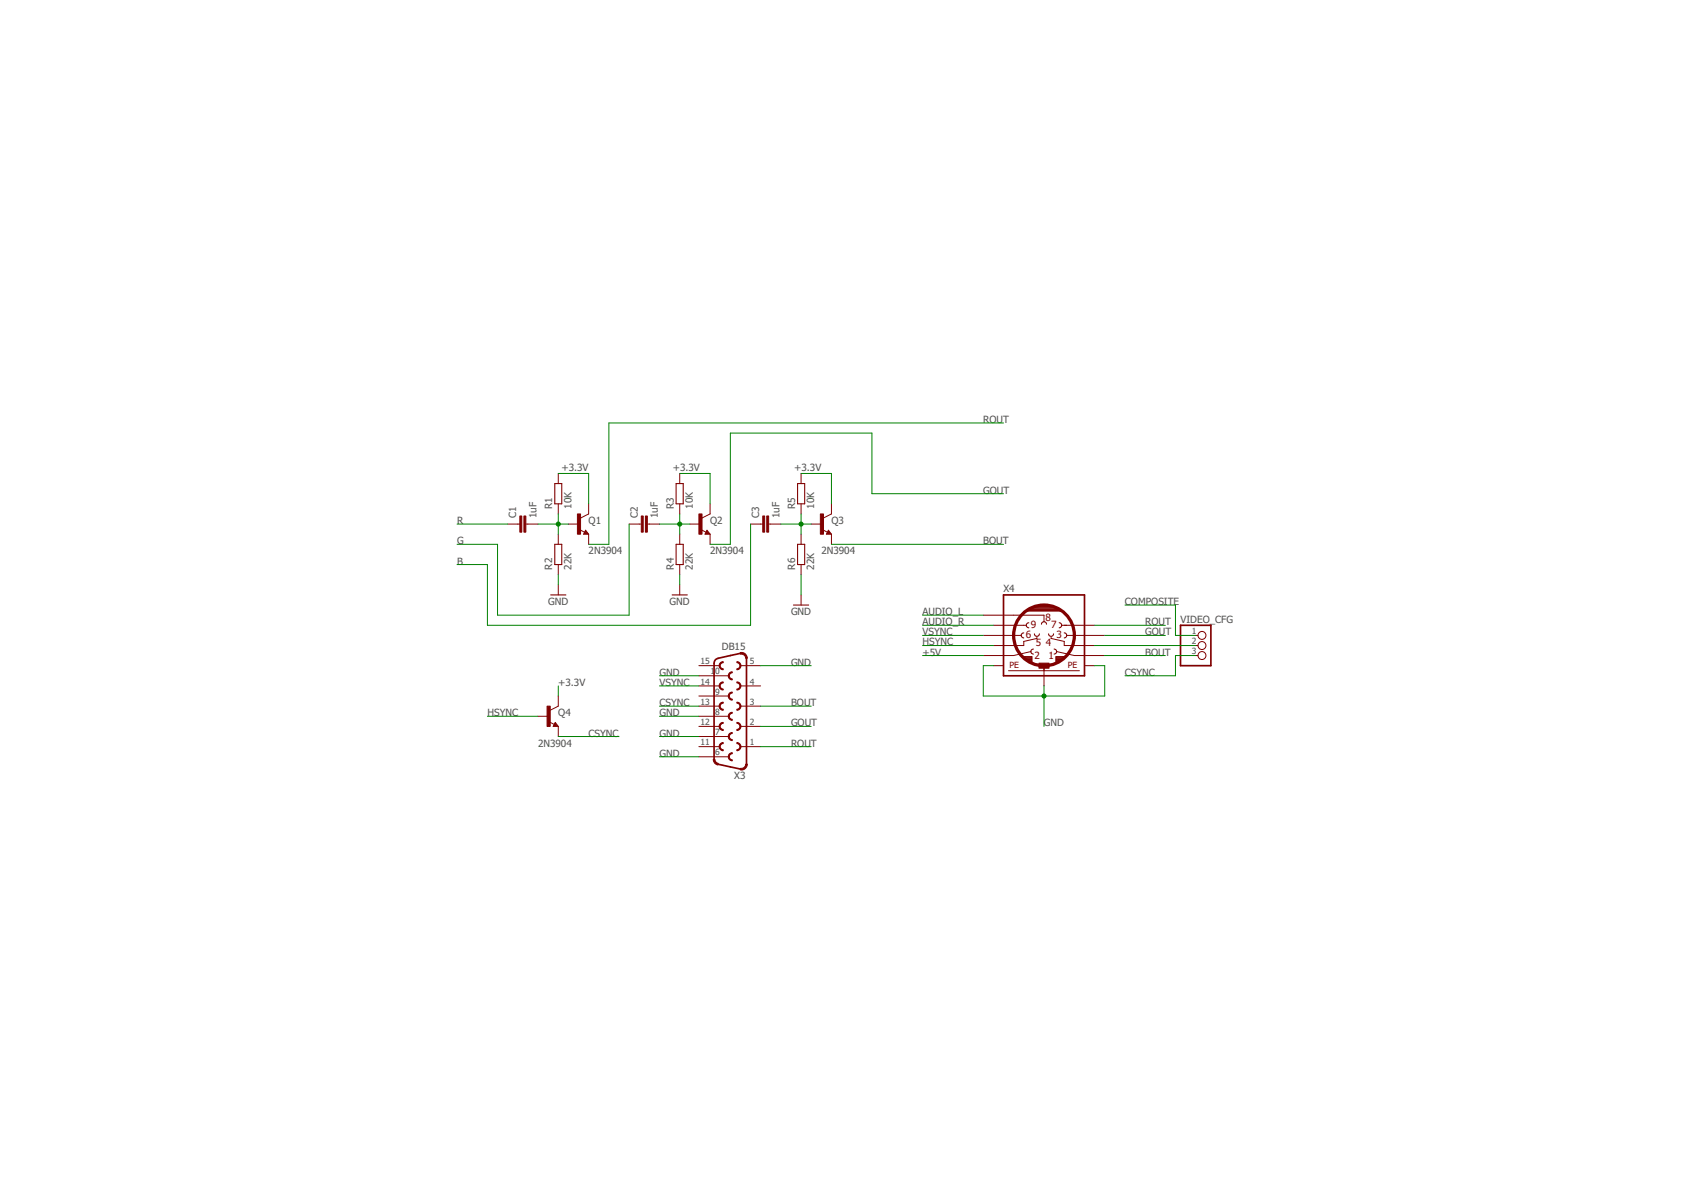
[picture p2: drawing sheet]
<svg xmlns="http://www.w3.org/2000/svg" width="297mm" height="210mm" viewBox="0 0 297 210" stroke-linecap="round" stroke-linejoin="round" font-family="sans-serif">
<g fill="none" stroke="#800000" stroke-width=".19">
<path d="M97.5 84.9h1.2v3.6h-1.2zM97.5 95.6h1.2v3.6h-1.2zM102.9 93.5l.1 .2h-.3l.2-.4 .3 .4h-.5M118.8 95.6h1.2v3.6h-1.2zM118.8 84.9h1.2v3.6h-1.2zM124.2 93.5l.1 .2h-.3l.2-.4 .3 .4h-.5M140.1 95.6h1.3v3.6h-1.3zM140.1 84.9h1.3v3.6h-1.3zM145.5 93.5l.1 .2h-.2l.1-.4 .4 .4h-.5M96.7 104.5h2.7M118.1 104.5h2.6M139.4 106.3h2.6"/>
<path d="M179.5 115.3h1.8v1.1zM179.6 115.4h1.7M179.8 111.2a.44 .44 0 0 0-.4 .4 .44 .44 0 0 0 .4 .5M179.9 115.5h1.4M180.1 115.7h1.2M180.2 107.3a6.2 6.2 0 0 1 4.8-.9l1.6 .9zM180.3 115.8h1M180.4 107.2h6M180.6 116h.7M180.7 107.1h5.4M180.7 109.4a.44 .44 0 0 0-.4 .4 .44 .44 0 0 0 .4 .5M180.8 116.1h.5"/>
<path d="M181 107h4.9M181.1 116.3h.2M181.3 106.8h4.3M181.5 114a.44 .44 0 0 0-.4 .4 .44 .44 0 0 0 .4 .5M181.5 106.7h3.9M181.7 111.3a.44 .44 0 0 0 .4 .5 .44 .44 0 0 0 .5-.5M182.1 106.5h3M182.8 106.4h1.3M182.9 109.6a.44 .44 0 0 1 .5-.4 .44 .44 0 0 1 .4 .4M184.2 111.3a.43 .43 0 0 0 .4 .5 .43 .43 0 0 0 .5-.5M185.2 114a.44 .44 0 0 1 .4 .4 .44 .44 0 0 1-.4 .5M185.5 115.3h1.8l-1.8 1.1z"/>
<path d="M185.5 116.3h.2M185.5 116.1h.4M185.5 116h.7M185.5 115.8h.9M185.5 115.7h1.2M185.5 115.5h1.4M185.5 115.4h1.7M186.1 109.4a.44 .44 0 0 1 .4 .4 .44 .44 0 0 1-.4 .5M186.9 111.2a.44 .44 0 0 1 .5 .4 .44 .44 0 0 1-.5 .5M97.5 127.2l.1 .2h-.3l.2-.3 .4 .4h-.6"/>
</g>
<g fill="none" stroke="#800000" stroke-width=".18">
<path d="M89.2 92.1h2.1M92.4 92.1h2.1M98.1 83.2v1.7M98.1 88.5v1.8M98.1 93.8v1.8M98.1 99.2v1.7M99.8 92.1h1.8M101.8 93l.9 .5M102.9 93.1l.5 .7h-.9zM103.4 88.5v1.8l-1.4 .7M103.4 93.8v1.8M110.5 92.1h2.1"/>
<path d="M113.7 92.1h2.1M119.4 83.2v1.7M119.4 88.5v1.8M119.4 93.8v1.8M119.4 99.2v1.7M121.2 92.1h1.8M123.2 93l.8 .5M124.2 93.1l.5 .7h-.9zM124.7 88.5v1.8l-1.4 .7M124.7 93.8v1.8M131.8 92.1h2.2M135 92.1h2.2"/>
<path d="M140.7 83.2v1.7M140.7 88.5v1.8M140.7 93.8v1.8M140.7 99.2v1.7M142.5 92.1h1.8M144.5 93l.9 .5M145.5 93.1l.5 .7h-.8zM146 88.5v1.8l-1.4 .7M146 93.8v1.8M98.1 102.7v1.8M119.4 102.7v1.8M122.8 118.7h5.3"/>
<path d="M122.8 116.9h3.5M130.1 116.9h3.5M140.7 104.5v1.8M172.7 111.6h6.7M172.7 108.1h10.7v1.1M174.5 116.9h1.8M174.5 109.8h5.8M177.2 117.8h12.4M181.1 114.4l-3 .7h-5.4M182.1 112v.1l-2.3 .6v.7h-5.3M183.4 116.9v3.6M184.6 112v.1l2.3 .6v.7h5.4"/>
<path d="M185.6 114.4l3.1 .7h5.4M186.5 109.8h5.8M187.4 111.6h6.7M190.5 116.9h1.8M210 111.6h.4M210 115.1h.4M210 113.4h.4M94.5 125.8h1.8M96.5 126.8l.9 .5M97.5 126.9l.6 .7h-.9zM98.1 122.3v1.7l-1.5 .8M98.1 127.6v1.8"/>
<path d="M122.8 131.1h3.5M122.8 129.4h5.3M122.8 127.6h3.5M122.8 125.8h5.3M122.8 124h3.5M122.8 122.3h5.3M122.8 120.5h3.5M122.8 132.9h5.3M130.1 131.1h3.5M130.1 127.6h3.5M130.1 124h3.5M130.1 120.5h3.5"/>
<circle cx="211.1" cy="111.6" r=".7"/>
<circle cx="211.1" cy="113.4" r=".7"/>
<circle cx="211.1" cy="115.1" r=".7"/>
</g>
<g fill="#800000" stroke="#800000" stroke-width=".18">
<path d="M92 90.6h.4v2.9h-.4z"/>
<path d="M91.3 90.6h.4v2.9h-.4z"/>
<path d="M113.4 90.6h.3v2.9h-.3z"/>
<path d="M112.6 90.6h.4v2.9h-.4z"/>
<path d="M134.7 90.6h.3v2.9h-.3z"/>
<path d="M134 90.6h.3v2.9h-.3z"/>
<path d="M182.5 116.5h1.8v.9h-1.8z"/>
<path d="M101.4 90.3h.6v3.5h-.6z"/>
<path d="M122.8 90.3h.5v3.5h-.5z"/>
<path d="M144.1 90.3h.6v3.5h-.6z"/>
<path d="M96.1 124h.5v3.6h-.5z"/>
</g>
<g fill="#800000" stroke="#800000" stroke-width=".18">
<path d="M129.4 126.9a.71 .71 0 0 1 .8 .7 .71 .71 0 0 1-.8 .7v-.2a.53 .53 0 0 0 .6-.5 .53 .53 0 0 0-.6-.5z" fill-rule="evenodd"/>
<path d="M128.1 128.9l.4-.2h.1v.1a.53 .53 0 0 0-.5 .6 .53 .53 0 0 0 .5 .5v.2a.72 .72 0 0 1-.6-.5 .72 .72 0 0 1 .1-.7z" fill-rule="evenodd"/>
<path d="M129.4 130.4a.72 .72 0 0 1 .8 .7 .72 .72 0 0 1-.8 .8v-.2a.53 .53 0 0 0 .6-.6 .53 .53 0 0 0-.6-.5z" fill-rule="evenodd"/>
<path d="M128.1 121.8l.4-.2h.1v.1a.53 .53 0 0 0-.5 .6 .53 .53 0 0 0 .5 .5v.2a.72 .72 0 0 1-.6-.5 .72 .72 0 0 1 .1-.7z" fill-rule="evenodd"/>
<path d="M129.4 123.3a.71 .71 0 0 1 .8 .7 .71 .71 0 0 1-.8 .8v-.2a.53 .53 0 0 0 .6-.6 .53 .53 0 0 0-.6-.5z" fill-rule="evenodd"/>
<path d="M128.1 125.3l.4-.2h.1v.2a.53 .53 0 0 0-.5 .5 .53 .53 0 0 0 .5 .5v.2a.72 .72 0 0 1-.6-.4 .72 .72 0 0 1 .1-.8z" fill-rule="evenodd"/>
<path d="M129.4 119.8a.71 .71 0 0 1 .8 .7 .71 .71 0 0 1-.8 .7v-.2a.54 .54 0 0 0 .6-.5 .54 .54 0 0 0-.6-.5z" fill-rule="evenodd"/>
<path d="M128.1 118.2l.4-.2h.1v.2a.54 .54 0 0 0-.5 .5 .54 .54 0 0 0 .5 .6v.1a.72 .72 0 0 1-.6-.4 .72 .72 0 0 1 .1-.8z" fill-rule="evenodd"/>
<path d="M129.4 116.2a.71 .71 0 0 1 .8 .7 .71 .71 0 0 1-.8 .7v-.1a.54 .54 0 0 0 .6-.6 .54 .54 0 0 0-.6-.5z" fill-rule="evenodd"/>
<path d="M130.1 135l.6-.2 .3-.6h.3a1.04 1.04 0 0 1-1.3 1z" fill-rule="evenodd"/>
<path d="M125.3 133.4h.3l.1 .4 .5 .3-.1 .3-.1-.1a1.04 1.04 0 0 1-.7-.9z" fill-rule="evenodd"/>
<path d="M130 114.6a1.01 1.01 0 0 1 1.3 1h-.3a.74 .74 0 0 0-.9-.7z" fill-rule="evenodd"/>
<path d="M128.1 132.4l.4-.2h.1v.2a.53 .53 0 0 0-.5 .5 .53 .53 0 0 0 .5 .6v.1a.72 .72 0 0 1-.6-.4 .72 .72 0 0 1 .1-.8z" fill-rule="evenodd"/>
<path d="M126.5 127.1l.4-.2h.1v.2a.53 .53 0 0 0-.5 .5 .53 .53 0 0 0 .5 .5v.2a.71 .71 0 0 1-.6-.4 .71 .71 0 0 1 .1-.8z" fill-rule="evenodd"/>
<path d="M126.5 123.5l.4-.2h.1v.2a.53 .53 0 0 0-.5 .5 .53 .53 0 0 0 .5 .6v.2a.71 .71 0 0 1-.6-.5 .71 .71 0 0 1 .1-.8z" fill-rule="evenodd"/>
<path d="M126.5 120l.4-.2h.1v.2a.54 .54 0 0 0-.5 .5 .54 .54 0 0 0 .5 .5v.2a.71 .71 0 0 1-.6-.4 .71 .71 0 0 1 .1-.8z" fill-rule="evenodd"/>
<path d="M126.5 116.4l.4-.2h.1v.2a.54 .54 0 0 0-.5 .5 .54 .54 0 0 0 .5 .6v.1a.71 .71 0 0 1-.6-.4 .71 .71 0 0 1 .1-.8z" fill-rule="evenodd"/>
<path d="M126.5 130.6l.4-.2h.1v.2a.53 .53 0 0 0-.5 .5 .53 .53 0 0 0 .5 .6v.2a.71 .71 0 0 1-.6-.5 .71 .71 0 0 1 .1-.8z" fill-rule="evenodd"/>
</g>
<path d="M130 114.8l-3.9 .8a.85 .85 0 0 0-.7 .9v16.9M131.1 115.6v18.6M176.3 104.5h14.2v14.2h-14.2zM207.4 109.8h5.3v7.1h-5.3zM126.1 134.2l3.9 .9" fill="none" stroke="#800000" stroke-width=".3"/>
<circle cx="183.4" cy="111.6" r="5.3" fill="none" stroke="#800000" stroke-width=".57"/>
<g fill="none" stroke="#008000" stroke-width=".18">
<path d="M176.3 74.3h-69.3v21.3h-3.6M80.3 92.1h8.9M94.5 92.1h5.3M98.1 90.3v3.5M98.1 83.2h5.3v5.3M110.5 92.1v16h-23.1v-12.5h-7.1M115.8 92.1h5.4M119.4 90.3v3.5M119.4 83.2h5.3v5.3M131.8 92.1v17.7h-46.2v-10.6h-5.3M137.2 92.1h5.3M140.7 90.3v3.5"/>
<path d="M140.7 83.2h5.3v5.3M146 95.6h30.3M176.3 86.7h-23.1v-10.6h-24.9v19.5h-3.6M98.1 100.9v1.8M115.8 118.7h7M119.4 100.9v1.8M133.6 116.9h8.9M140.7 100.9v3.6M162.1 109.8h12.4M162.1 111.6h10.6M162.1 115.1h10.6M162.1 108.1h10.6"/>
<path d="M162.1 113.4h12.4M174.5 116.9h-1.8v5.4h21.4v-5.4h-1.8M192.3 109.8h12.4M192.3 113.4h17.7M194.1 111.6h10.6M194.1 115.1h10.6M197.6 106.3h8.9v5.3h3.5M210 115.1h-3.5v3.6h-8.9M85.6 125.8h8.9M98.1 120.5v1.8M98.1 129.4h10.6M115.8 124h7"/>
<path d="M115.8 132.9h7M115.8 129.4h7M115.8 125.8h7M115.8 120.5h7M133.6 131.1h8.9M133.6 127.6h8.9M133.6 124h8.9M183.4 120.5v7.1"/>
</g>
<g fill="#008000" stroke="#008000" stroke-width=".18">
<circle cx="98.1" cy="92.1" r=".36"/>
<circle cx="140.7" cy="92.1" r=".36"/>
<circle cx="119.4" cy="92.1" r=".36"/>
<circle cx="183.4" cy="122.3" r=".36"/>
</g>
<g font-size="1.8" fill="#505050">
<text x="172.7" y="74.3">ROUT</text>
<text x="98.6" y="82.6">+3.3V</text>
<text x="118.2" y="82.6">+3.3V</text>
<text x="139.5" y="82.6">+3.3V</text>
<text x="97" y="89.4" transform="rotate(-90 97 89.4)">R1</text>
<text x="100.4" y="89.4" transform="rotate(-90 100.4 89.4)">10K</text>
<text x="118.3" y="89.4" transform="rotate(-90 118.3 89.4)">R3</text>
<text x="121.7" y="89.4" transform="rotate(-90 121.7 89.4)">10K</text>
<text x="139.7" y="89.4" transform="rotate(-90 139.7 89.4)">R5</text>
<text x="143" y="89.4" transform="rotate(-90 143 89.4)">10K</text>
<text x="172.7" y="86.7">GOUT</text>
<text x="80.3" y="92.1">R</text>
<text x="80.3" y="95.6">G</text>
<text x="90.7" y="91" transform="rotate(-90 90.7 91)">C1</text>
<text x="94.2" y="91" transform="rotate(-90 94.2 91)">1uF</text>
<text x="103.4" y="92.1">Q1</text>
<text x="112" y="91" transform="rotate(-90 112 91)">C2</text>
<text x="115.6" y="91" transform="rotate(-90 115.6 91)">1uF</text>
<text x="124.7" y="92.1">Q2</text>
<text x="133.3" y="91" transform="rotate(-90 133.3 91)">C3</text>
<text x="136.9" y="91" transform="rotate(-90 136.9 91)">1uF</text>
<text x="146.1" y="92.1">Q3</text>
<text x="172.7" y="95.6">BOUT</text>
<text x="80.3" y="99.2">B</text>
<text x="97" y="100.1" transform="rotate(-90 97 100.1)">R2</text>
<text x="100.4" y="100.1" transform="rotate(-90 100.4 100.1)">22K</text>
<text x="103.4" y="97.4">2N3904</text>
<text x="118.3" y="100.1" transform="rotate(-90 118.3 100.1)">R4</text>
<text x="121.7" y="100.1" transform="rotate(-90 121.7 100.1)">22K</text>
<text x="124.7" y="97.4">2N3904</text>
<text x="139.7" y="100.1" transform="rotate(-90 139.7 100.1)">R6</text>
<text x="143" y="100.1" transform="rotate(-90 143 100.1)">22K</text>
<text x="144.3" y="97.4">2N3904</text>
<text x="96.3" y="106.3">GND</text>
<text x="117.6" y="106.3">GND</text>
<text x="176.3" y="104.1">X4</text>
<text x="197.6" y="106.3">COMPOSITE</text>
<text x="138.9" y="108">GND</text>
<text x="162.1" y="113.4">HSYNC</text>
<text x="162.1" y="111.6">VSYNC</text>
<text x="162.1" y="108">AUDIO_L</text>
<text x="162.1" y="109.8">AUDIO_R</text>
<text x="201.2" y="109.8">ROUT</text>
<text x="201.2" y="111.6">GOUT</text>
<text x="207.4" y="109.4">VIDEO_CFG</text>
<text x="115.8" y="118.7">GND</text>
<text x="126.8" y="114.2">DB15</text>
<text x="138.9" y="116.9">GND</text>
<text x="162.1" y="115.2">+5V</text>
<text x="197.6" y="118.7">CSYNC</text>
<text x="201.2" y="115.2">BOUT</text>
<text x="85.6" y="125.8">HSYNC</text>
<text x="98.1" y="125.8">Q4</text>
<text x="98.1" y="120.5">+3.3V</text>
<text x="115.8" y="125.8">GND</text>
<text x="115.8" y="120.5">VSYNC</text>
<text x="115.8" y="124">CSYNC</text>
<text x="138.9" y="124">BOUT</text>
<text x="94.5" y="131.1">2N3904</text>
<text x="103.4" y="129.4">CSYNC</text>
<text x="115.8" y="129.4">GND</text>
<text x="138.9" y="131.1">ROUT</text>
<text x="138.9" y="127.6">GOUT</text>
<text x="183.4" y="127.6">GND</text>
<text x="115.8" y="132.9">GND</text>
<text x="129" y="136.8">X3</text>
</g>
<g font-size="1.8" fill="#800000">
<text x="180.2" y="112.1">6</text>
<text x="181.1" y="110.4">9</text>
<text x="182" y="113.6">5</text>
<text x="183.6" y="109.1">8</text>
<text x="183.7" y="113.5">4</text>
<text x="184.6" y="110.4">7</text>
<text x="185.6" y="112.1">3</text>
<text x="181.7" y="115.7">2</text>
<text x="184.2" y="115.7">1</text>
</g>
<g font-size="1.5" fill="#505050">
<text x="209.4" y="111.4">1</text>
<text x="209.4" y="113.1">2</text>
<text x="123" y="116.7">15</text>
<text x="124.8" y="118.5">1</text>
<text x="125.6" y="118.5">0</text>
<text x="131.7" y="116.7">5</text>
<text x="209.4" y="114.9">3</text>
<text x="123" y="123.8">13</text>
<text x="123" y="120.2">14</text>
<text x="125.6" y="125.6">8</text>
<text x="125.6" y="122">9</text>
<text x="131.7" y="123.8">3</text>
<text x="131.7" y="120.2">4</text>
<text x="123" y="127.3">12</text>
<text x="123" y="130.9">11</text>
<text x="125.6" y="129.1">7</text>
<text x="131.7" y="130.9">1</text>
<text x="131.7" y="127.3">2</text>
<text x="125.6" y="132.7">6</text>
</g>
<g font-size="1.5" fill="#800000">
<text x="177.3" y="117.4">PE</text>
<text x="187.6" y="117.4">PE</text>
</g>
</svg>
